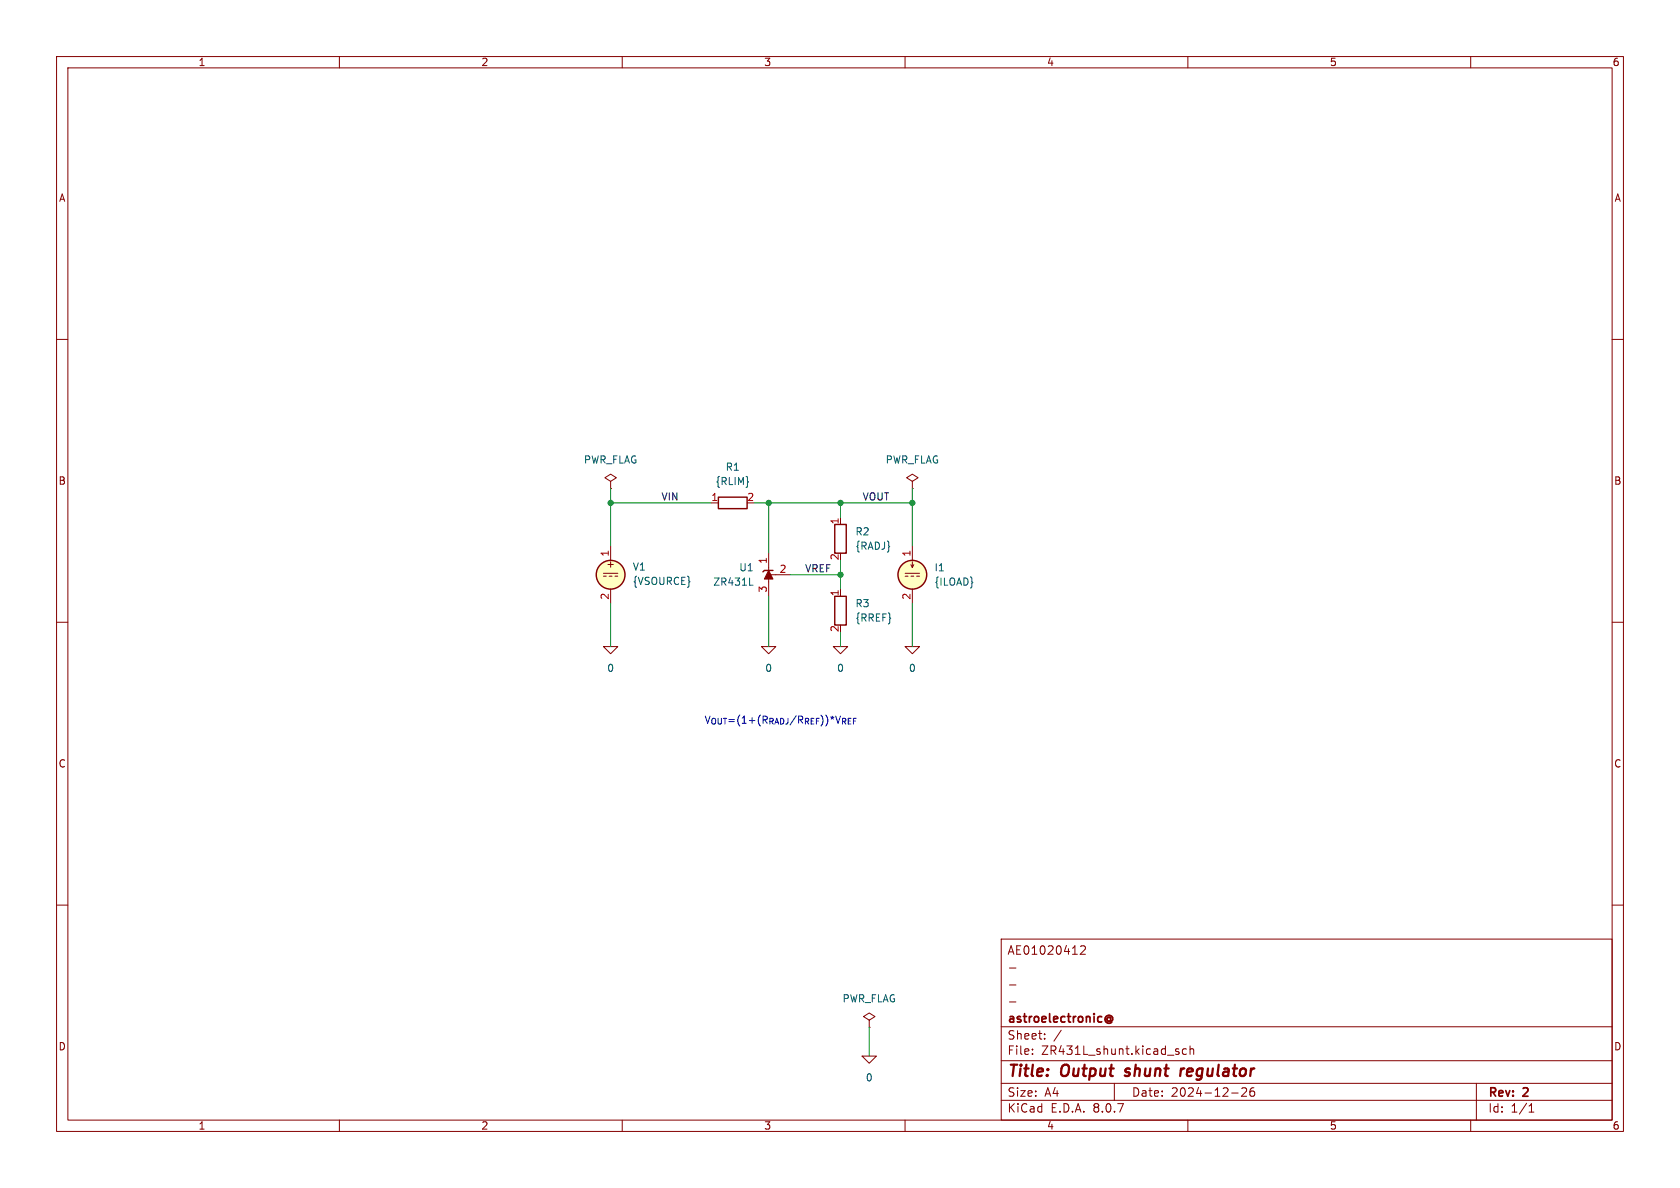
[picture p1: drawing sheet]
(kicad_sch
 (version 20231120)
 (generator "eeschema")
 (generator_version "8.0")
 (paper "A4")
 (title_block
  (title "Output shunt regulator")
  (date "2024-12-26")
  (rev "2")
  (company "astroelectronic@")
  (comment 1 "-")
  (comment 2 "-")
  (comment 3 "-")
  (comment 4 "AE01020412"))
 (lib_symbols
  (symbol "R_1"
   (pin_names
    (offset 0) hide) (exclude_from_sim no) (in_bom yes) (on_board yes)
   (property "Reference" "R" (at 2.032 0 90) (effects (font (size 1.27 1.27))))
   (property "Value" "R" (at 0 0 90) (effects (font (size 1.27 1.27))))
   (property "Footprint" "" (at -1.778 0 90) (effects (font (size 1.27 1.27)) (hide yes)))
   (property "Datasheet" "~" (at 0 0 0) (effects (font (size 1.27 1.27)) (hide yes)))
   (property "Description" "Resistor" (at 0 0 0) (effects (font (size 1.27 1.27)) (hide yes)))
   (symbol "R_1_0_1"
    (rectangle (start -1.016 -2.54) (end 1.016 2.54) (stroke (width 0.254) (type default)) (fill (type none))))
   (symbol "R_1_1_1"
    (pin passive line (at 0 3.81 270) (length 1.27) (name "~" (effects (font (size 1.27 1.27)))) (number "1" (effects (font (size 1.27 1.27)))))
    (pin passive line (at 0 -3.81 90) (length 1.27) (name "~" (effects (font (size 1.27 1.27)))) (number "2" (effects (font (size 1.27 1.27)))))))
  (symbol "R_2"
   (pin_names
    (offset 0) hide) (exclude_from_sim no) (in_bom yes) (on_board yes)
   (property "Reference" "R" (at 2.032 0 90) (effects (font (size 1.27 1.27))))
   (property "Value" "R" (at 0 0 90) (effects (font (size 1.27 1.27))))
   (property "Footprint" "" (at -1.778 0 90) (effects (font (size 1.27 1.27)) (hide yes)))
   (property "Datasheet" "~" (at 0 0 0) (effects (font (size 1.27 1.27)) (hide yes)))
   (property "Description" "Resistor" (at 0 0 0) (effects (font (size 1.27 1.27)) (hide yes)))
   (symbol "R_2_0_1"
    (rectangle (start -1.016 -2.54) (end 1.016 2.54) (stroke (width 0.254) (type default)) (fill (type none))))
   (symbol "R_2_1_1"
    (pin passive line (at 0 3.81 270) (length 1.27) (name "~" (effects (font (size 1.27 1.27)))) (number "1" (effects (font (size 1.27 1.27)))))
    (pin passive line (at 0 -3.81 90) (length 1.27) (name "~" (effects (font (size 1.27 1.27)))) (number "2" (effects (font (size 1.27 1.27)))))))
  (symbol "ZR431L:0"
   (power)
   (pin_names
    (offset 0)) (exclude_from_sim no) (in_bom yes) (on_board yes)
   (property "Reference" "#GND" (at 0 -2.54 0) (effects (font (size 1.27 1.27)) (hide yes)))
   (property "Value" "0" (at 0 -1.778 0) (effects (font (size 1.27 1.27))))
   (property "Footprint" "" (at 0 0 0) (effects (font (size 1.27 1.27)) (hide yes)))
   (property "Datasheet" "~" (at 0 0 0) (effects (font (size 1.27 1.27)) (hide yes)))
   (property "Description" "0V reference potential for simulation" (at 0 0 0) (effects (font (size 1.27 1.27)) (hide yes)))
   (symbol "0_0_1"
    (polyline (pts (xy -1.27 0) (xy 0 -1.27) (xy 1.27 0) (xy -1.27 0)) (stroke (width 0) (type default)) (fill (type none))))
   (symbol "0_1_1"
    (pin power_in line (at 0 0 0) (length 0) hide (name "0" (effects (font (size 1.016 1.016)))) (number "1" (effects (font (size 1.016 1.016)))))))
  (symbol "ZR431L:IDC"
   (pin_names
    (offset 0.0254) hide) (exclude_from_sim no) (in_bom yes) (on_board yes)
   (property "Reference" "I" (at 2.54 2.54 0) (effects (font (size 1.27 1.27)) (justify left)))
   (property "Value" "1" (at 2.54 0 0) (effects (font (size 1.27 1.27)) (justify left)))
   (property "Footprint" "" (at 0 0 0) (effects (font (size 1.27 1.27)) (hide yes)))
   (property "Datasheet" "~" (at 0 0 0) (effects (font (size 1.27 1.27)) (hide yes)))
   (property "Description" "Current source, DC" (at 0 0 0) (effects (font (size 1.27 1.27)) (hide yes)))
   (property "Sim.Pins" "1=+ 2=-" (at 0 0 0) (effects (font (size 1.27 1.27)) (hide yes)))
   (property "Sim.Type" "DC" (at 0 0 0) (effects (font (size 1.27 1.27)) (hide yes)))
   (property "Sim.Device" "I" (at 0 0 0) (effects (font (size 1.27 1.27)) (justify left) (hide yes)))
   (property "Spice_Netlist_Enabled" "Y" (at 0 0 0) (effects (font (size 1.27 1.27)) (justify left) (hide yes)))
   (symbol "IDC_0_0"
    (polyline (pts (xy -1.27 0.254) (xy 1.27 0.254)) (stroke (width 0) (type default)) (fill (type none)))
    (polyline (pts (xy -0.762 -0.254) (xy -1.27 -0.254)) (stroke (width 0) (type default)) (fill (type none)))
    (polyline (pts (xy 0.254 -0.254) (xy -0.254 -0.254)) (stroke (width 0) (type default)) (fill (type none)))
    (polyline (pts (xy 1.27 -0.254) (xy 0.762 -0.254)) (stroke (width 0) (type default)) (fill (type none))))
   (symbol "IDC_0_1"
    (polyline (pts (xy 0 1.27) (xy 0 2.286)) (stroke (width 0) (type default)) (fill (type none)))
    (polyline (pts (xy -0.254 1.778) (xy 0 1.27) (xy 0.254 1.778)) (stroke (width 0) (type default)) (fill (type none)))
    (circle (center 0 0) (radius 2.54) (stroke (width 0.254) (type default)) (fill (type background))))
   (symbol "IDC_1_1"
    (pin passive line (at 0 5.08 270) (length 2.54) (name "~" (effects (font (size 1.27 1.27)))) (number "1" (effects (font (size 1.27 1.27)))))
    (pin passive line (at 0 -5.08 90) (length 2.54) (name "~" (effects (font (size 1.27 1.27)))) (number "2" (effects (font (size 1.27 1.27)))))))
  (symbol "ZR431L:PWR_FLAG"
   (power)
   (pin_numbers hide)
   (pin_names
    (offset 0) hide) (exclude_from_sim no) (in_bom yes) (on_board yes)
   (property "Reference" "#FLG" (at 0 1.905 0) (effects (font (size 1.27 1.27)) (hide yes)))
   (property "Value" "PWR_FLAG" (at 0 3.81 0) (effects (font (size 1.27 1.27))))
   (property "Footprint" "" (at 0 0 0) (effects (font (size 1.27 1.27)) (hide yes)))
   (property "Datasheet" "~" (at 0 0 0) (effects (font (size 1.27 1.27)) (hide yes)))
   (property "Description" "Special symbol for telling ERC where power comes from" (at 0 0 0) (effects (font (size 1.27 1.27)) (hide yes)))
   (symbol "PWR_FLAG_0_0"
    (pin power_out line (at 0 0 90) (length 0) (name "pwr" (effects (font (size 1.27 1.27)))) (number "1" (effects (font (size 1.27 1.27))))))
   (symbol "PWR_FLAG_0_1"
    (polyline (pts (xy 0 0) (xy 0 1.27) (xy -1.016 1.905) (xy 0 2.54) (xy 1.016 1.905) (xy 0 1.27)) (stroke (width 0) (type default)) (fill (type none)))))
  (symbol "ZR431L:R"
   (pin_names
    (offset 0) hide) (exclude_from_sim no) (in_bom yes) (on_board yes)
   (property "Reference" "R" (at 2.032 0 90) (effects (font (size 1.27 1.27))))
   (property "Value" "R" (at 0 0 90) (effects (font (size 1.27 1.27))))
   (property "Footprint" "" (at -1.778 0 90) (effects (font (size 1.27 1.27)) (hide yes)))
   (property "Datasheet" "~" (at 0 0 0) (effects (font (size 1.27 1.27)) (hide yes)))
   (property "Description" "Resistor" (at 0 0 0) (effects (font (size 1.27 1.27)) (hide yes)))
   (symbol "R_0_1"
    (rectangle (start -1.016 -2.54) (end 1.016 2.54) (stroke (width 0.254) (type default)) (fill (type none))))
   (symbol "R_1_1"
    (pin passive line (at 0 3.81 270) (length 1.27) (name "~" (effects (font (size 1.27 1.27)))) (number "1" (effects (font (size 1.27 1.27)))))
    (pin passive line (at 0 -3.81 90) (length 1.27) (name "~" (effects (font (size 1.27 1.27)))) (number "2" (effects (font (size 1.27 1.27)))))))
  (symbol "ZR431L:VDC"
   (pin_names
    (offset 0.0254) hide) (exclude_from_sim no) (in_bom yes) (on_board yes)
   (property "Reference" "V" (at 2.54 2.54 0) (effects (font (size 1.27 1.27)) (justify left)))
   (property "Value" "1" (at 2.54 0 0) (effects (font (size 1.27 1.27)) (justify left)))
   (property "Footprint" "" (at 0 0 0) (effects (font (size 1.27 1.27)) (hide yes)))
   (property "Datasheet" "~" (at 0 0 0) (effects (font (size 1.27 1.27)) (hide yes)))
   (property "Description" "Voltage source, DC" (at 0 0 0) (effects (font (size 1.27 1.27)) (hide yes)))
   (property "Sim.Pins" "1=+ 2=-" (at 0 0 0) (effects (font (size 1.27 1.27)) (hide yes)))
   (property "Sim.Type" "DC" (at 0 0 0) (effects (font (size 1.27 1.27)) (hide yes)))
   (property "Sim.Device" "V" (at 0 0 0) (effects (font (size 1.27 1.27)) (justify left) (hide yes)))
   (property "Spice_Netlist_Enabled" "Y" (at 0 0 0) (effects (font (size 1.27 1.27)) (justify left) (hide yes)))
   (symbol "VDC_0_0"
    (polyline (pts (xy -1.27 0.254) (xy 1.27 0.254)) (stroke (width 0) (type default)) (fill (type none)))
    (polyline (pts (xy -0.762 -0.254) (xy -1.27 -0.254)) (stroke (width 0) (type default)) (fill (type none)))
    (polyline (pts (xy 0.254 -0.254) (xy -0.254 -0.254)) (stroke (width 0) (type default)) (fill (type none)))
    (polyline (pts (xy 1.27 -0.254) (xy 0.762 -0.254)) (stroke (width 0) (type default)) (fill (type none)))
    (text "+" (at 0 1.905 0) (effects (font (size 1.27 1.27)))))
   (symbol "VDC_0_1"
    (circle (center 0 0) (radius 2.54) (stroke (width 0.254) (type default)) (fill (type background))))
   (symbol "VDC_1_1"
    (pin passive line (at 0 5.08 270) (length 2.54) (name "~" (effects (font (size 1.27 1.27)))) (number "1" (effects (font (size 1.27 1.27)))))
    (pin passive line (at 0 -5.08 90) (length 2.54) (name "~" (effects (font (size 1.27 1.27)))) (number "2" (effects (font (size 1.27 1.27)))))))
  (symbol "ZR431L:ZR431L"
   (pin_names hide) (exclude_from_sim no) (in_bom yes) (on_board yes)
   (property "Reference" "U" (at 0 -2.54 0) (effects (font (size 1.27 1.27))))
   (property "Value" "ZR431L" (at 0 -4.445 0) (effects (font (size 1.27 1.27))))
   (property "Footprint" "" (at 0 -6.35 0) (effects (font (size 1.27 1.27)
    (italic yes)) (hide yes)))
   (property "Datasheet" "https://www.diodes.com/assets/Datasheets/ZR431L.pdf" (at 0 -6.35 0) (effects (font (size 1.27 1.27)
    (italic yes)) (hide yes)))
   (property "Description" "Shunt Regulator, SOT-23, SOT-223" (at 0 0 0) (effects (font (size 1.27 1.27)) (hide yes)))
   (symbol "ZR431L_0_1"
    (polyline (pts (xy -1.27 0) (xy 0 0) (xy 1.27 0)) (stroke (width 0) (type default)) (fill (type none)))
    (polyline (pts (xy -0.762 0.762) (xy 0.762 0) (xy -0.762 -0.762)) (stroke (width 0) (type default)) (fill (type outline)))
    (polyline (pts (xy 0.508 -1.016) (xy 0.762 -0.762) (xy 0.762 0.762) (xy 0.762 0.762)) (stroke (width 0.254) (type default)) (fill (type none))))
   (symbol "ZR431L_1_1"
    (polyline (pts (xy 0 1.27) (xy 0 0)) (stroke (width 0) (type default)) (fill (type none)))
    (pin passive line (at 3.81 0 180) (length 2.54) (name "K" (effects (font (size 1.27 1.27)))) (number "1" (effects (font (size 1.27 1.27)))))
    (pin passive line (at 0 3.81 270) (length 2.54) (name "REF" (effects (font (size 1.27 1.27)))) (number "2" (effects (font (size 1.27 1.27)))))
    (pin passive line (at -3.81 0 0) (length 2.54) (name "A" (effects (font (size 1.27 1.27)))) (number "3" (effects (font (size 1.27 1.27))))))))
 (junction
  (at 135.89 88.9)
  (diameter 0)
  (color 0 0 0 0))
 (junction
  (at 107.95 88.9)
  (diameter 0)
  (color 0 0 0 0))
 (junction
  (at 148.59 88.9)
  (diameter 0)
  (color 0 0 0 0))
 (junction
  (at 161.29 88.9)
  (diameter 0)
  (color 0 0 0 0))
 (junction
  (at 148.59 101.6)
  (diameter 0)
  (color 0 0 0 0))
 (wire
  (pts (xy 161.29 106.68) (xy 161.29 114.3))
  (stroke (width 0) (type default)))
 (wire
  (pts (xy 135.89 88.9) (xy 148.59 88.9))
  (stroke (width 0) (type default)))
 (wire
  (pts (xy 161.29 86.36) (xy 161.29 88.9))
  (stroke (width 0) (type default)))
 (wire
  (pts (xy 161.29 88.9) (xy 148.59 88.9))
  (stroke (width 0) (type default)))
 (wire
  (pts (xy 107.95 106.68) (xy 107.95 114.3))
  (stroke (width 0) (type default)))
 (wire
  (pts (xy 148.59 101.6) (xy 148.59 104.14))
  (stroke (width 0) (type default)))
 (wire
  (pts (xy 148.59 101.6) (xy 148.59 99.06))
  (stroke (width 0) (type default)))
 (wire
  (pts (xy 148.59 88.9) (xy 148.59 91.44))
  (stroke (width 0) (type default)))
 (wire
  (pts (xy 107.95 88.9) (xy 125.73 88.9))
  (stroke (width 0) (type default)))
 (wire
  (pts (xy 139.7 101.6) (xy 148.59 101.6))
  (stroke (width 0) (type default)))
 (wire
  (pts (xy 107.95 86.36) (xy 107.95 88.9))
  (stroke (width 0) (type default)))
 (wire
  (pts (xy 148.59 111.76) (xy 148.59 114.3))
  (stroke (width 0) (type default)))
 (wire
  (pts (xy 135.89 88.9) (xy 135.89 97.79))
  (stroke (width 0) (type default)))
 (wire
  (pts (xy 135.89 105.41) (xy 135.89 114.3))
  (stroke (width 0) (type default)))
 (wire
  (pts (xy 161.29 96.52) (xy 161.29 88.9))
  (stroke (width 0) (type default)))
 (wire
  (pts (xy 153.67 181.61) (xy 153.67 186.69))
  (stroke (width 0) (type default)))
 (wire
  (pts (xy 107.95 88.9) (xy 107.95 96.52))
  (stroke (width 0) (type default)))
 (wire
  (pts (xy 135.89 88.9) (xy 133.35 88.9))
  (stroke (width 0) (type default)))
 (text "V_{OUT}=(1+(R_{RADJ}/R_{REF}))*V_{REF}"
  (exclude_from_sim no)
  (at 124.46 128.27 0)
  (effects (font (size 1.27 1.27)) (justify left bottom)))
 (label "VREF"
  (at 142.24 101.6 0)
  (fields_autoplaced yes)
  (effects (font (size 1.27 1.27)) (justify left bottom)))
 (label "VIN"
  (at 116.84 88.9 0)
  (fields_autoplaced yes)
  (effects (font (size 1.27 1.27)) (justify left bottom)))
 (label "VOUT"
  (at 152.4 88.9 0)
  (fields_autoplaced yes)
  (effects (font (size 1.27 1.27)) (justify left bottom)))
 (symbol
  (lib_id "ZR431L:R")
  (at 148.59 107.95 0)
  (unit 1)
  (exclude_from_sim no)
  (in_bom yes)
  (on_board yes)
  (dnp no)
  (fields_autoplaced yes)
  (property "Reference" "R3" (at 151.13 106.6799 0) (effects (font (size 1.27 1.27)) (justify left)))
  (property "Value" "{RREF}" (at 151.13 109.2199 0) (effects (font (size 1.27 1.27)) (justify left)))
  (property "Footprint" "" (at 146.812 107.95 90) (effects (font (size 1.27 1.27)) (hide yes)))
  (property "Datasheet" "~" (at 148.59 107.95 0) (effects (font (size 1.27 1.27)) (hide yes)))
  (property "Description" "" (at 148.59 107.95 0) (effects (font (size 1.27 1.27)) (hide yes)))
  (pin "1")
  (pin "2"))
 (symbol
  (lib_name "R_1")
  (lib_id "ZR431L:R_1")
  (at 129.54 88.9 90)
  (unit 1)
  (exclude_from_sim no)
  (in_bom yes)
  (on_board yes)
  (dnp no)
  (fields_autoplaced yes)
  (property "Reference" "R1" (at 129.54 82.55 90) (effects (font (size 1.27 1.27))))
  (property "Value" "{RLIM}" (at 129.54 85.09 90) (effects (font (size 1.27 1.27))))
  (property "Footprint" "" (at 129.54 90.678 90) (effects (font (size 1.27 1.27)) (hide yes)))
  (property "Datasheet" "~" (at 129.54 88.9 0) (effects (font (size 1.27 1.27)) (hide yes)))
  (property "Description" "" (at 129.54 88.9 0) (effects (font (size 1.27 1.27)) (hide yes)))
  (pin "1")
  (pin "2"))
 (symbol
  (lib_id "ZR431L:0")
  (at 135.89 114.3 0)
  (unit 1)
  (exclude_from_sim no)
  (in_bom yes)
  (on_board yes)
  (dnp no)
  (fields_autoplaced yes)
  (property "Reference" "#GND0101" (at 135.89 116.84 0) (effects (font (size 1.27 1.27)) (hide yes)))
  (property "Value" "0" (at 135.89 118.11 0) (effects (font (size 1.27 1.27))))
  (property "Footprint" "" (at 135.89 114.3 0) (effects (font (size 1.27 1.27)) (hide yes)))
  (property "Datasheet" "~" (at 135.89 114.3 0) (effects (font (size 1.27 1.27)) (hide yes)))
  (property "Description" "" (at 135.89 114.3 0) (effects (font (size 1.27 1.27)) (hide yes)))
  (pin "1"))
 (symbol
  (lib_id "ZR431L:0")
  (at 107.95 114.3 0)
  (unit 1)
  (exclude_from_sim no)
  (in_bom yes)
  (on_board yes)
  (dnp no)
  (fields_autoplaced yes)
  (property "Reference" "#GND0105" (at 107.95 116.84 0) (effects (font (size 1.27 1.27)) (hide yes)))
  (property "Value" "0" (at 107.95 118.11 0) (effects (font (size 1.27 1.27))))
  (property "Footprint" "" (at 107.95 114.3 0) (effects (font (size 1.27 1.27)) (hide yes)))
  (property "Datasheet" "~" (at 107.95 114.3 0) (effects (font (size 1.27 1.27)) (hide yes)))
  (property "Description" "" (at 107.95 114.3 0) (effects (font (size 1.27 1.27)) (hide yes)))
  (pin "1"))
 (symbol
  (lib_id "ZR431L:0")
  (at 153.67 186.69 0)
  (unit 1)
  (exclude_from_sim no)
  (in_bom yes)
  (on_board yes)
  (dnp no)
  (fields_autoplaced yes)
  (property "Reference" "#GND0104" (at 153.67 189.23 0) (effects (font (size 1.27 1.27)) (hide yes)))
  (property "Value" "0" (at 153.67 190.5 0) (effects (font (size 1.27 1.27))))
  (property "Footprint" "" (at 153.67 186.69 0) (effects (font (size 1.27 1.27)) (hide yes)))
  (property "Datasheet" "~" (at 153.67 186.69 0) (effects (font (size 1.27 1.27)) (hide yes)))
  (property "Description" "" (at 153.67 186.69 0) (effects (font (size 1.27 1.27)) (hide yes)))
  (pin "1"))
 (symbol
  (lib_id "ZR431L:IDC")
  (at 161.29 101.6 0)
  (unit 1)
  (exclude_from_sim no)
  (in_bom yes)
  (on_board yes)
  (dnp no)
  (fields_autoplaced yes)
  (property "Reference" "I1" (at 165.1 100.3299 0) (effects (font (size 1.27 1.27)) (justify left)))
  (property "Value" "{ILOAD}" (at 165.1 102.8699 0) (effects (font (size 1.27 1.27)) (justify left)))
  (property "Footprint" "" (at 161.29 101.6 0) (effects (font (size 1.27 1.27)) (hide yes)))
  (property "Datasheet" "~" (at 161.29 101.6 0) (effects (font (size 1.27 1.27)) (hide yes)))
  (property "Description" "" (at 161.29 101.6 0) (effects (font (size 1.27 1.27)) (hide yes)))
  (property "Sim.Device" "SPICE" (at 161.29 101.6 0) (effects (font (size 1.27 1.27)) (justify left) (hide yes)))
  (property "Sim.Params" "type=\"I\" model=\"{ILOAD}\" lib=\"\"" (at 0 0 0) (effects (font (size 1.27 1.27)) (hide yes)))
  (property "Sim.Pins" "1=1 2=2" (at 0 0 0) (effects (font (size 1.27 1.27)) (hide yes)))
  (pin "1")
  (pin "2"))
 (symbol
  (lib_id "ZR431L:PWR_FLAG")
  (at 107.95 86.36 0)
  (unit 1)
  (exclude_from_sim no)
  (in_bom yes)
  (on_board yes)
  (dnp no)
  (fields_autoplaced yes)
  (property "Reference" "#FLG0101" (at 107.95 84.455 0) (effects (font (size 1.27 1.27)) (hide yes)))
  (property "Value" "PWR_FLAG" (at 107.95 81.28 0) (effects (font (size 1.27 1.27))))
  (property "Footprint" "" (at 107.95 86.36 0) (effects (font (size 1.27 1.27)) (hide yes)))
  (property "Datasheet" "~" (at 107.95 86.36 0) (effects (font (size 1.27 1.27)) (hide yes)))
  (property "Description" "" (at 107.95 86.36 0) (effects (font (size 1.27 1.27)) (hide yes)))
  (pin "1"))
 (symbol
  (lib_id "ZR431L:VDC")
  (at 107.95 101.6 0)
  (unit 1)
  (exclude_from_sim no)
  (in_bom yes)
  (on_board yes)
  (dnp no)
  (fields_autoplaced yes)
  (property "Reference" "V1" (at 111.76 100.2001 0) (effects (font (size 1.27 1.27)) (justify left)))
  (property "Value" "{VSOURCE}" (at 111.76 102.7401 0) (effects (font (size 1.27 1.27)) (justify left)))
  (property "Footprint" "" (at 107.95 101.6 0) (effects (font (size 1.27 1.27)) (hide yes)))
  (property "Datasheet" "~" (at 107.95 101.6 0) (effects (font (size 1.27 1.27)) (hide yes)))
  (property "Description" "" (at 107.95 101.6 0) (effects (font (size 1.27 1.27)) (hide yes)))
  (property "Sim.Device" "SPICE" (at 107.95 101.6 0) (effects (font (size 1.27 1.27)) (justify left) (hide yes)))
  (property "Sim.Params" "type=\"V\" model=\"{VSOURCE}\" lib=\"\"" (at 0 0 0) (effects (font (size 1.27 1.27)) (hide yes)))
  (property "Sim.Pins" "1=1 2=2" (at 0 0 0) (effects (font (size 1.27 1.27)) (hide yes)))
  (pin "1")
  (pin "2"))
 (symbol
  (lib_id "ZR431L:PWR_FLAG")
  (at 153.67 181.61 0)
  (unit 1)
  (exclude_from_sim no)
  (in_bom yes)
  (on_board yes)
  (dnp no)
  (fields_autoplaced yes)
  (property "Reference" "#FLG0103" (at 153.67 179.705 0) (effects (font (size 1.27 1.27)) (hide yes)))
  (property "Value" "PWR_FLAG" (at 153.67 176.53 0) (effects (font (size 1.27 1.27))))
  (property "Footprint" "" (at 153.67 181.61 0) (effects (font (size 1.27 1.27)) (hide yes)))
  (property "Datasheet" "~" (at 153.67 181.61 0) (effects (font (size 1.27 1.27)) (hide yes)))
  (property "Description" "" (at 153.67 181.61 0) (effects (font (size 1.27 1.27)) (hide yes)))
  (pin "1"))
 (symbol
  (lib_id "ZR431L:ZR431L")
  (at 135.89 101.6 270)
  (mirror x)
  (unit 1)
  (exclude_from_sim no)
  (in_bom yes)
  (on_board yes)
  (dnp no)
  (fields_autoplaced yes)
  (property "Reference" "U1" (at 133.35 100.3299 90) (effects (font (size 1.27 1.27)) (justify right)))
  (property "Value" "ZR431L" (at 133.35 102.8699 90) (effects (font (size 1.27 1.27)) (justify right)))
  (property "Footprint" "" (at 129.54 101.6 0) (effects (font (size 1.27 1.27)
    (italic yes)) (hide yes)))
  (property "Datasheet" "https://www.diodes.com/assets/Datasheets/ZR431L.pdf" (at 129.54 101.6 0) (effects (font (size 1.27 1.27)
    (italic yes)) (hide yes)))
  (property "Description" "" (at 135.89 101.6 0) (effects (font (size 1.27 1.27)) (hide yes)))
  (property "Sim.Device" "SUBCKT" (at 135.89 101.6 0) (effects (font (size 1.27 1.27)) (hide yes)))
  (property "Sim.Pins" "1=1 2=2 3=3" (at 0 0 0) (effects (font (size 1.27 1.27)) (hide yes)))
  (property "Sim.Library" "C:\\AE\\ZR431L\\_models\\ZR431L.spice.txt" (at 135.89 101.6 0) (effects (font (size 1.27 1.27)) (hide yes)))
  (property "Sim.Name" "ZR431L" (at 135.89 101.6 0) (effects (font (size 1.27 1.27)) (hide yes)))
  (pin "1")
  (pin "2")
  (pin "3"))
 (symbol
  (lib_id "ZR431L:0")
  (at 148.59 114.3 0)
  (unit 1)
  (exclude_from_sim no)
  (in_bom yes)
  (on_board yes)
  (dnp no)
  (fields_autoplaced yes)
  (property "Reference" "#GND0103" (at 148.59 116.84 0) (effects (font (size 1.27 1.27)) (hide yes)))
  (property "Value" "0" (at 148.59 118.11 0) (effects (font (size 1.27 1.27))))
  (property "Footprint" "" (at 148.59 114.3 0) (effects (font (size 1.27 1.27)) (hide yes)))
  (property "Datasheet" "~" (at 148.59 114.3 0) (effects (font (size 1.27 1.27)) (hide yes)))
  (property "Description" "" (at 148.59 114.3 0) (effects (font (size 1.27 1.27)) (hide yes)))
  (pin "1"))
 (symbol
  (lib_id "ZR431L:0")
  (at 161.29 114.3 0)
  (unit 1)
  (exclude_from_sim no)
  (in_bom yes)
  (on_board yes)
  (dnp no)
  (fields_autoplaced yes)
  (property "Reference" "#GND0102" (at 161.29 116.84 0) (effects (font (size 1.27 1.27)) (hide yes)))
  (property "Value" "0" (at 161.29 118.11 0) (effects (font (size 1.27 1.27))))
  (property "Footprint" "" (at 161.29 114.3 0) (effects (font (size 1.27 1.27)) (hide yes)))
  (property "Datasheet" "~" (at 161.29 114.3 0) (effects (font (size 1.27 1.27)) (hide yes)))
  (property "Description" "" (at 161.29 114.3 0) (effects (font (size 1.27 1.27)) (hide yes)))
  (pin "1"))
 (symbol
  (lib_name "R_2")
  (lib_id "ZR431L:R_2")
  (at 148.59 95.25 0)
  (unit 1)
  (exclude_from_sim no)
  (in_bom yes)
  (on_board yes)
  (dnp no)
  (fields_autoplaced yes)
  (property "Reference" "R2" (at 151.13 93.9799 0) (effects (font (size 1.27 1.27)) (justify left)))
  (property "Value" "{RADJ}" (at 151.13 96.5199 0) (effects (font (size 1.27 1.27)) (justify left)))
  (property "Footprint" "" (at 146.812 95.25 90) (effects (font (size 1.27 1.27)) (hide yes)))
  (property "Datasheet" "~" (at 148.59 95.25 0) (effects (font (size 1.27 1.27)) (hide yes)))
  (property "Description" "" (at 148.59 95.25 0) (effects (font (size 1.27 1.27)) (hide yes)))
  (pin "1")
  (pin "2"))
 (symbol
  (lib_id "ZR431L:PWR_FLAG")
  (at 161.29 86.36 0)
  (unit 1)
  (exclude_from_sim no)
  (in_bom yes)
  (on_board yes)
  (dnp no)
  (fields_autoplaced yes)
  (property "Reference" "#FLG0102" (at 161.29 84.455 0) (effects (font (size 1.27 1.27)) (hide yes)))
  (property "Value" "PWR_FLAG" (at 161.29 81.28 0) (effects (font (size 1.27 1.27))))
  (property "Footprint" "" (at 161.29 86.36 0) (effects (font (size 1.27 1.27)) (hide yes)))
  (property "Datasheet" "~" (at 161.29 86.36 0) (effects (font (size 1.27 1.27)) (hide yes)))
  (property "Description" "" (at 161.29 86.36 0) (effects (font (size 1.27 1.27)) (hide yes)))
  (pin "1"))
 (sheet_instances
  (path ""
   (page "1"))))
